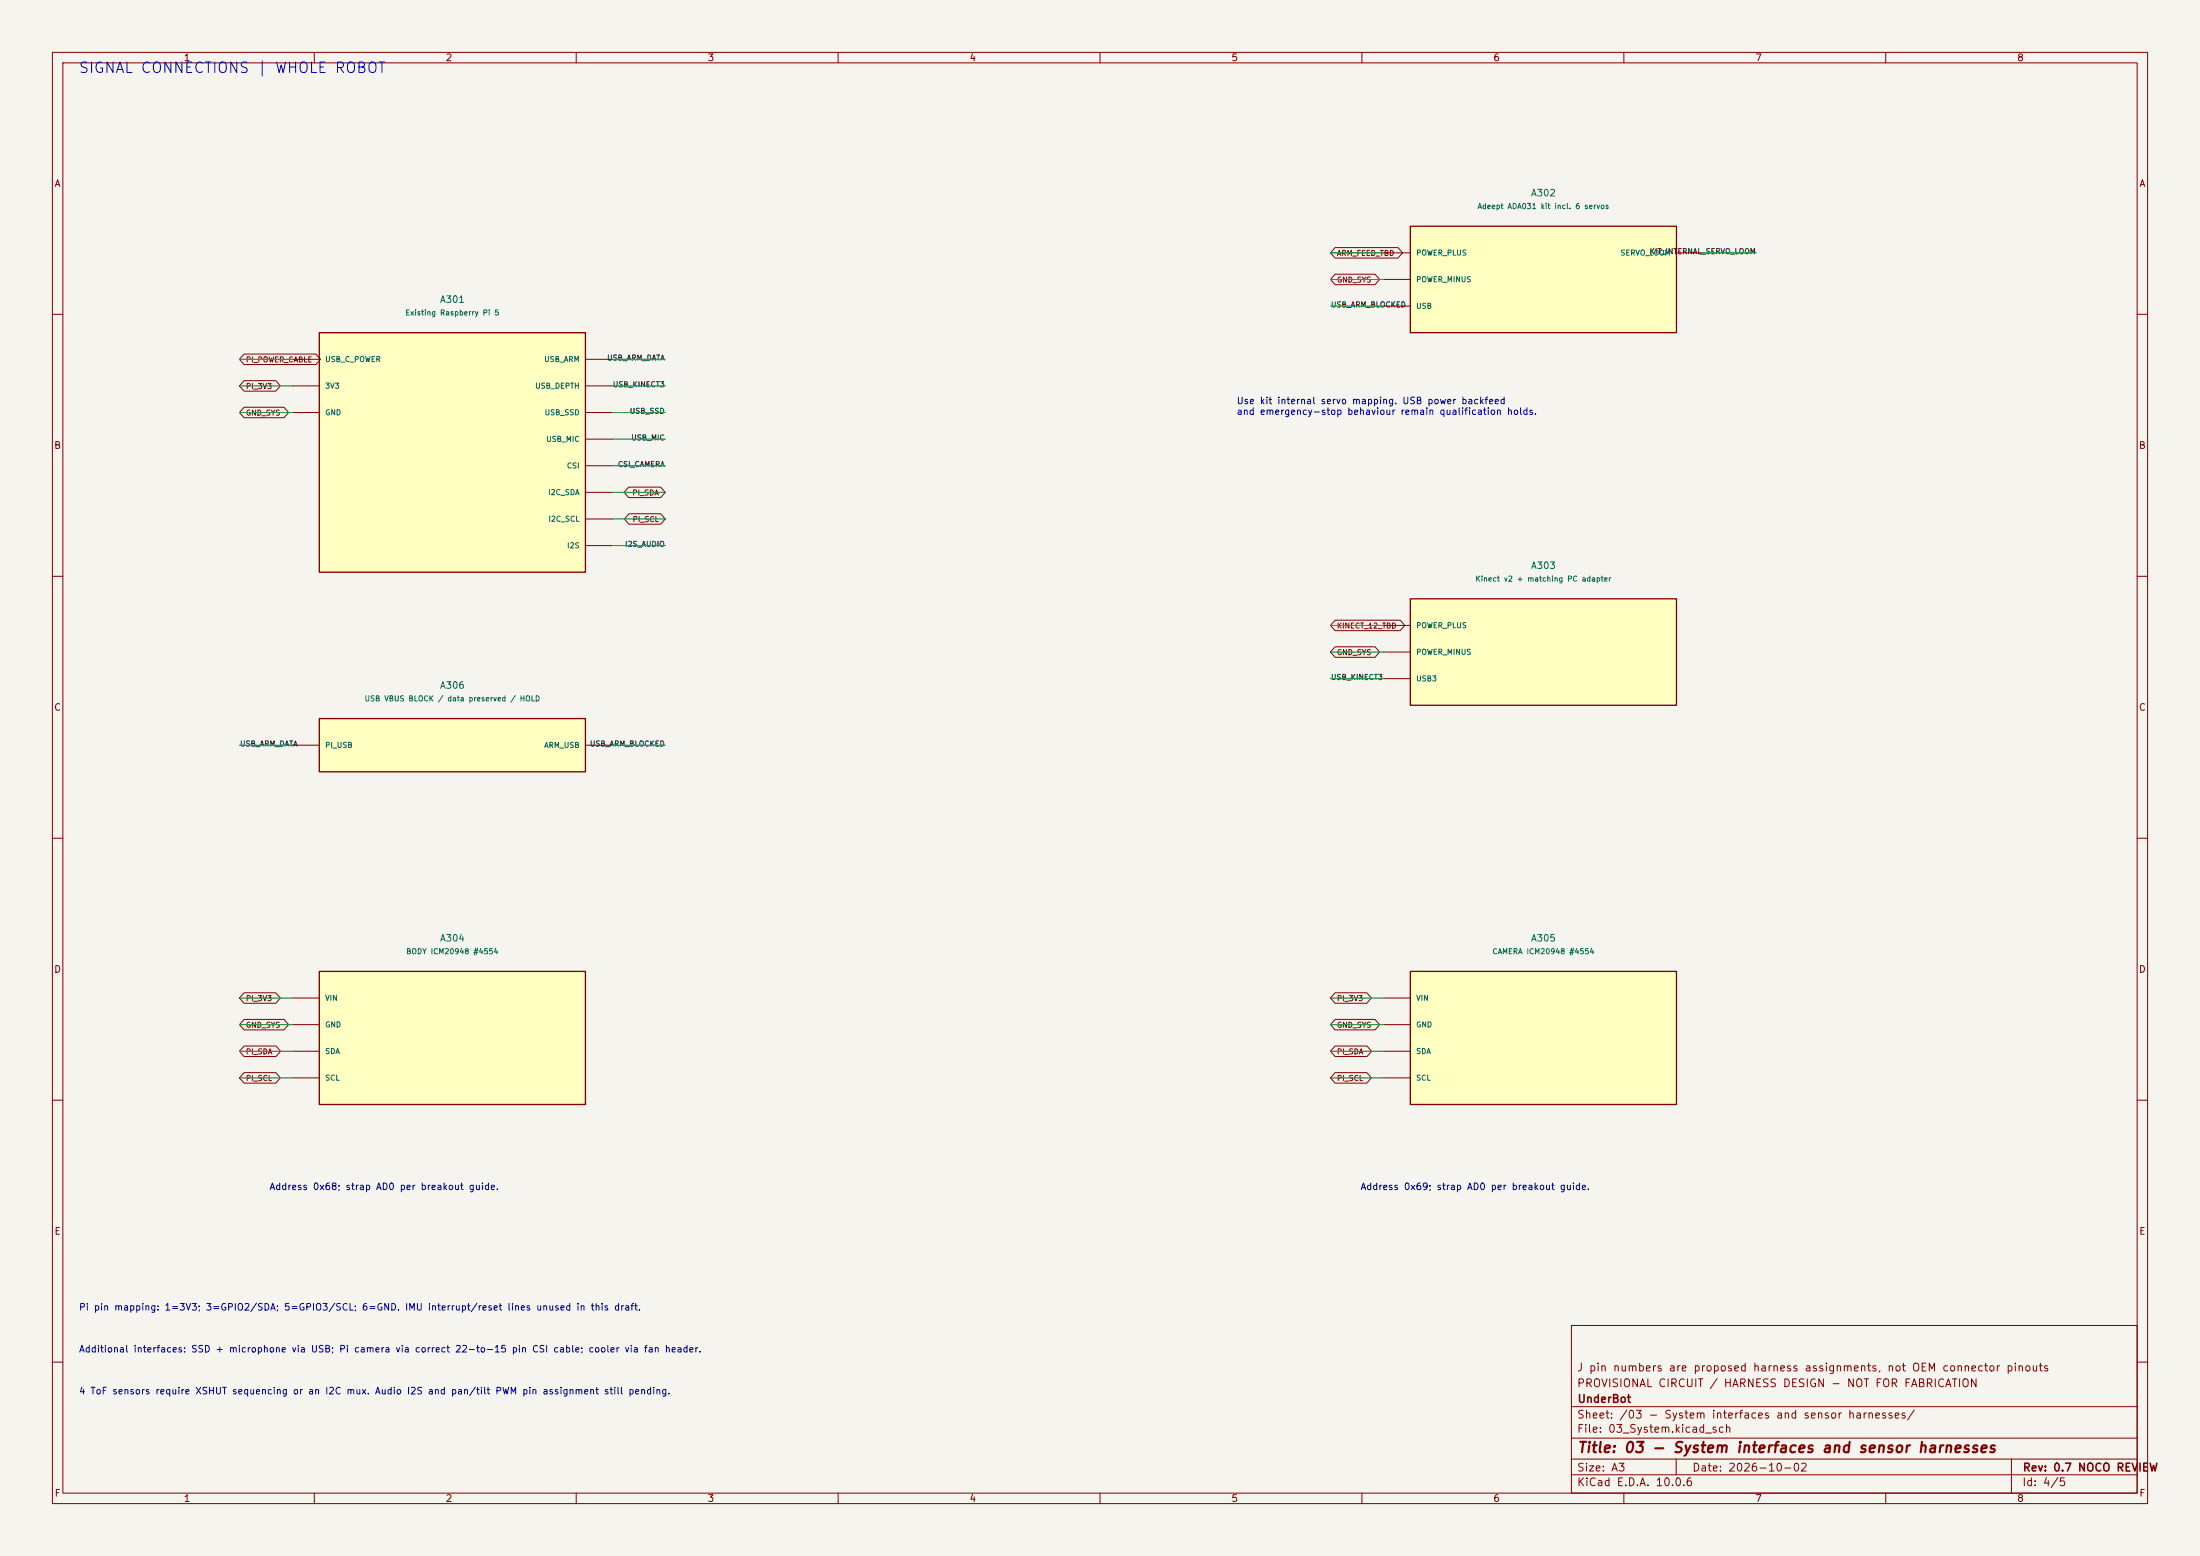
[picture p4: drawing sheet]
(kicad_sch (version 20250114) (generator "eeschema") (paper "A3")
    (title_block (title "03 - System interfaces and sensor harnesses") (date "2026-10-02") (rev "0.7 NOCO REVIEW") (company "UnderBot")
    (comment 1 "PROVISIONAL CIRCUIT / HARNESS DESIGN - NOT FOR FABRICATION")
    (comment 2 "J pin numbers are proposed harness assignments, not OEM connector pinouts"))
    (lib_symbols (symbol "UnderBot_Modules:Pi_ports" (pin_numbers hide) (pin_names (offset 1.016)) (in_bom yes) (on_board yes)
   (property "Reference" "A" (at 0 27.939999999999998 0) (effects (font (size 1.27 1.27))))
   (property "Value" "Pi_ports" (at 0 25.4 0) (effects (font (size 1 1))))
   (symbol "Pi_ports_0_1" (rectangle (start -25.4 22.86) (end 25.4 -22.86) (stroke (width 0.254) (type default)) (fill (type background))))
   (symbol "Pi_ports_1_1" (pin passive line (at -30.48 17.78 0) (length 5.08) (name "USB_C_POWER" (effects (font (size 1 1)))) (number "USB_C_POWER" (effects (font (size 1 1)))))(pin passive line (at -30.48 12.700000000000001 0) (length 5.08) (name "3V3" (effects (font (size 1 1)))) (number "3V3" (effects (font (size 1 1)))))(pin passive line (at -30.48 7.620000000000001 0) (length 5.08) (name "GND" (effects (font (size 1 1)))) (number "GND" (effects (font (size 1 1)))))(pin passive line (at 30.48 17.78 180) (length 5.08) (name "USB_ARM" (effects (font (size 1 1)))) (number "USB_ARM" (effects (font (size 1 1)))))(pin passive line (at 30.48 12.700000000000001 180) (length 5.08) (name "USB_DEPTH" (effects (font (size 1 1)))) (number "USB_DEPTH" (effects (font (size 1 1)))))(pin passive line (at 30.48 7.620000000000001 180) (length 5.08) (name "USB_SSD" (effects (font (size 1 1)))) (number "USB_SSD" (effects (font (size 1 1)))))(pin passive line (at 30.48 2.540000000000001 180) (length 5.08) (name "USB_MIC" (effects (font (size 1 1)))) (number "USB_MIC" (effects (font (size 1 1)))))(pin passive line (at 30.48 -2.539999999999999 180) (length 5.08) (name "CSI" (effects (font (size 1 1)))) (number "CSI" (effects (font (size 1 1)))))(pin passive line (at 30.48 -7.619999999999997 180) (length 5.08) (name "I2C_SDA" (effects (font (size 1 1)))) (number "I2C_SDA" (effects (font (size 1 1)))))(pin passive line (at 30.48 -12.7 180) (length 5.08) (name "I2C_SCL" (effects (font (size 1 1)))) (number "I2C_SCL" (effects (font (size 1 1)))))(pin passive line (at 30.48 -17.78 180) (length 5.08) (name "I2S" (effects (font (size 1 1)))) (number "I2S" (effects (font (size 1 1)))))))(symbol "UnderBot_Modules:Arm_kit" (pin_numbers hide) (pin_names (offset 1.016)) (in_bom yes) (on_board yes)
   (property "Reference" "A" (at 0 15.24 0) (effects (font (size 1.27 1.27))))
   (property "Value" "Arm_kit" (at 0 12.7 0) (effects (font (size 1 1))))
   (symbol "Arm_kit_0_1" (rectangle (start -25.4 10.16) (end 25.4 -10.16) (stroke (width 0.254) (type default)) (fill (type background))))
   (symbol "Arm_kit_1_1" (pin passive line (at -30.48 5.08 0) (length 5.08) (name "POWER_PLUS" (effects (font (size 1 1)))) (number "POWER_PLUS" (effects (font (size 1 1)))))(pin passive line (at -30.48 0.0 0) (length 5.08) (name "POWER_MINUS" (effects (font (size 1 1)))) (number "POWER_MINUS" (effects (font (size 1 1)))))(pin passive line (at -30.48 -5.08 0) (length 5.08) (name "USB" (effects (font (size 1 1)))) (number "USB" (effects (font (size 1 1)))))(pin passive line (at 30.48 5.08 180) (length 5.08) (name "SERVO_LOOM" (effects (font (size 1 1)))) (number "SERVO_LOOM" (effects (font (size 1 1)))))))(symbol "UnderBot_Modules:Depth_camera" (pin_numbers hide) (pin_names (offset 1.016)) (in_bom yes) (on_board yes)
   (property "Reference" "A" (at 0 15.24 0) (effects (font (size 1.27 1.27))))
   (property "Value" "Depth_camera" (at 0 12.7 0) (effects (font (size 1 1))))
   (symbol "Depth_camera_0_1" (rectangle (start -25.4 10.16) (end 25.4 -10.16) (stroke (width 0.254) (type default)) (fill (type background))))
   (symbol "Depth_camera_1_1" (pin passive line (at -30.48 5.08 0) (length 5.08) (name "POWER_PLUS" (effects (font (size 1 1)))) (number "POWER_PLUS" (effects (font (size 1 1)))))(pin passive line (at -30.48 0.0 0) (length 5.08) (name "POWER_MINUS" (effects (font (size 1 1)))) (number "POWER_MINUS" (effects (font (size 1 1)))))(pin passive line (at -30.48 -5.08 0) (length 5.08) (name "USB3" (effects (font (size 1 1)))) (number "USB3" (effects (font (size 1 1)))))))(symbol "UnderBot_Modules:USB_block" (pin_numbers hide) (pin_names (offset 1.016)) (in_bom yes) (on_board yes)
   (property "Reference" "A" (at 0 10.16 0) (effects (font (size 1.27 1.27))))
   (property "Value" "USB_block" (at 0 7.62 0) (effects (font (size 1 1))))
   (symbol "USB_block_0_1" (rectangle (start -25.4 5.08) (end 25.4 -5.08) (stroke (width 0.254) (type default)) (fill (type background))))
   (symbol "USB_block_1_1" (pin passive line (at -30.48 0.0 0) (length 5.08) (name "PI_USB" (effects (font (size 1 1)))) (number "PI_USB" (effects (font (size 1 1)))))(pin passive line (at 30.48 0.0 180) (length 5.08) (name "ARM_USB" (effects (font (size 1 1)))) (number "ARM_USB" (effects (font (size 1 1)))))))(symbol "UnderBot_Modules:A304_ports" (pin_numbers hide) (pin_names (offset 1.016)) (in_bom yes) (on_board yes)
   (property "Reference" "A" (at 0 17.78 0) (effects (font (size 1.27 1.27))))
   (property "Value" "A304_ports" (at 0 15.239999999999998 0) (effects (font (size 1 1))))
   (symbol "A304_ports_0_1" (rectangle (start -25.4 12.7) (end 25.4 -12.7) (stroke (width 0.254) (type default)) (fill (type background))))
   (symbol "A304_ports_1_1" (pin passive line (at -30.48 7.619999999999999 0) (length 5.08) (name "VIN" (effects (font (size 1 1)))) (number "VIN" (effects (font (size 1 1)))))(pin passive line (at -30.48 2.539999999999999 0) (length 5.08) (name "GND" (effects (font (size 1 1)))) (number "GND" (effects (font (size 1 1)))))(pin passive line (at -30.48 -2.540000000000001 0) (length 5.08) (name "SDA" (effects (font (size 1 1)))) (number "SDA" (effects (font (size 1 1)))))(pin passive line (at -30.48 -7.620000000000001 0) (length 5.08) (name "SCL" (effects (font (size 1 1)))) (number "SCL" (effects (font (size 1 1)))))))(symbol "UnderBot_Modules:A305_ports" (pin_numbers hide) (pin_names (offset 1.016)) (in_bom yes) (on_board yes)
   (property "Reference" "A" (at 0 17.78 0) (effects (font (size 1.27 1.27))))
   (property "Value" "A305_ports" (at 0 15.239999999999998 0) (effects (font (size 1 1))))
   (symbol "A305_ports_0_1" (rectangle (start -25.4 12.7) (end 25.4 -12.7) (stroke (width 0.254) (type default)) (fill (type background))))
   (symbol "A305_ports_1_1" (pin passive line (at -30.48 7.619999999999999 0) (length 5.08) (name "VIN" (effects (font (size 1 1)))) (number "VIN" (effects (font (size 1 1)))))(pin passive line (at -30.48 2.539999999999999 0) (length 5.08) (name "GND" (effects (font (size 1 1)))) (number "GND" (effects (font (size 1 1)))))(pin passive line (at -30.48 -2.540000000000001 0) (length 5.08) (name "SDA" (effects (font (size 1 1)))) (number "SDA" (effects (font (size 1 1)))))(pin passive line (at -30.48 -7.620000000000001 0) (length 5.08) (name "SCL" (effects (font (size 1 1)))) (number "SCL" (effects (font (size 1 1)))))))) (text "SIGNAL CONNECTIONS | WHOLE ROBOT" (at 15 12 0) (effects (font (size 2 2)) (justify left top)))(symbol (lib_id "UnderBot_Modules:Pi_ports") (at 86.36 86.36 0) (unit 1) (in_bom yes) (on_board yes) (dnp no) (property "Reference" "A301" (at 86.36 57.15 0) (effects (font (size 1.27 1.27)) )) (property "Value" "Existing Raspberry Pi 5" (at 86.36 59.69 0) (effects (font (size 1.0 1.0)) )) (property "Footprint" "" (at 86.36 86.36 0) (effects (font (size 1.27 1.27)) hide))(property "Assembly" "OFF-BOARD" (at 86.36 86.36 0) (effects (font (size 1 1)) hide)))(wire (pts (xy 55.88 68.58) (xy 45.72 68.58)) (stroke (width 0) (type default)))(global_label "PI_POWER_CABLE" (shape bidirectional) (at 45.72 68.58 0) (effects (font (size 1 1)) (justify left)))(wire (pts (xy 55.88 73.66) (xy 45.72 73.66)) (stroke (width 0) (type default)))(global_label "PI_3V3" (shape bidirectional) (at 45.72 73.66 0) (effects (font (size 1 1)) (justify left)))(wire (pts (xy 55.88 78.74) (xy 45.72 78.74)) (stroke (width 0) (type default)))(global_label "GND_SYS" (shape bidirectional) (at 45.72 78.74 0) (effects (font (size 1 1)) (justify left)))(wire (pts (xy 116.84 68.58) (xy 127.0 68.58)) (stroke (width 0) (type default)))(label "USB_ARM_DATA"  (at 127.0 68.58 180) (effects (font (size 1 1)) (justify right)))(wire (pts (xy 116.84 73.66) (xy 127.0 73.66)) (stroke (width 0) (type default)))(label "USB_KINECT3"  (at 127.0 73.66 180) (effects (font (size 1 1)) (justify right)))(wire (pts (xy 116.84 78.74) (xy 127.0 78.74)) (stroke (width 0) (type default)))(label "USB_SSD"  (at 127.0 78.74 180) (effects (font (size 1 1)) (justify right)))(wire (pts (xy 116.84 83.82) (xy 127.0 83.82)) (stroke (width 0) (type default)))(label "USB_MIC"  (at 127.0 83.82 180) (effects (font (size 1 1)) (justify right)))(wire (pts (xy 116.84 88.9) (xy 127.0 88.9)) (stroke (width 0) (type default)))(label "CSI_CAMERA"  (at 127.0 88.9 180) (effects (font (size 1 1)) (justify right)))(wire (pts (xy 116.84 93.98) (xy 127.0 93.98)) (stroke (width 0) (type default)))(global_label "PI_SDA" (shape bidirectional) (at 127.0 93.98 180) (effects (font (size 1 1)) (justify right)))(wire (pts (xy 116.84 99.06) (xy 127.0 99.06)) (stroke (width 0) (type default)))(global_label "PI_SCL" (shape bidirectional) (at 127.0 99.06 180) (effects (font (size 1 1)) (justify right)))(wire (pts (xy 116.84 104.14) (xy 127.0 104.14)) (stroke (width 0) (type default)))(label "I2S_AUDIO"  (at 127.0 104.14 180) (effects (font (size 1 1)) (justify right)))(symbol (lib_id "UnderBot_Modules:Arm_kit") (at 294.64 53.34 0) (unit 1) (in_bom yes) (on_board yes) (dnp no) (property "Reference" "A302" (at 294.64 36.83 0) (effects (font (size 1.27 1.27)) )) (property "Value" "Adeept ADA031 kit incl. 6 servos" (at 294.64 39.37 0) (effects (font (size 1.0 1.0)) )) (property "Footprint" "" (at 294.64 53.34 0) (effects (font (size 1.27 1.27)) hide))(property "Assembly" "OFF-BOARD" (at 294.64 53.34 0) (effects (font (size 1 1)) hide)))(wire (pts (xy 264.16 48.26) (xy 254.0 48.26)) (stroke (width 0) (type default)))(global_label "ARM_FEED_TBD" (shape bidirectional) (at 254.0 48.26 0) (effects (font (size 1 1)) (justify left)))(wire (pts (xy 264.16 53.34) (xy 254.0 53.34)) (stroke (width 0) (type default)))(global_label "GND_SYS" (shape bidirectional) (at 254.0 53.34 0) (effects (font (size 1 1)) (justify left)))(wire (pts (xy 264.16 58.42) (xy 254.0 58.42)) (stroke (width 0) (type default)))(label "USB_ARM_BLOCKED"  (at 254.0 58.42 0) (effects (font (size 1 1)) (justify left)))(wire (pts (xy 325.12 48.26) (xy 335.28 48.26)) (stroke (width 0) (type default)))(label "KIT_INTERNAL_SERVO_LOOM"  (at 335.28 48.26 180) (effects (font (size 1 1)) (justify right)))(text "Use kit internal servo mapping. USB power backfeed\nand emergency-stop behaviour remain qualification holds." (at 236 76 0) (effects (font (size 1.27 1.27)) (justify left top)))(symbol (lib_id "UnderBot_Modules:Depth_camera") (at 294.64 124.46 0) (unit 1) (in_bom yes) (on_board yes) (dnp no) (property "Reference" "A303" (at 294.64 107.94999999999999 0) (effects (font (size 1.27 1.27)) )) (property "Value" "Kinect v2 + matching PC adapter" (at 294.64 110.49 0) (effects (font (size 1.0 1.0)) )) (property "Footprint" "" (at 294.64 124.46 0) (effects (font (size 1.27 1.27)) hide))(property "Assembly" "OFF-BOARD" (at 294.64 124.46 0) (effects (font (size 1 1)) hide)))(wire (pts (xy 264.16 119.38) (xy 254.0 119.38)) (stroke (width 0) (type default)))(global_label "KINECT_12_TBD" (shape bidirectional) (at 254.0 119.38 0) (effects (font (size 1 1)) (justify left)))(wire (pts (xy 264.16 124.46) (xy 254.0 124.46)) (stroke (width 0) (type default)))(global_label "GND_SYS" (shape bidirectional) (at 254.0 124.46 0) (effects (font (size 1 1)) (justify left)))(wire (pts (xy 264.16 129.54) (xy 254.0 129.54)) (stroke (width 0) (type default)))(label "USB_KINECT3"  (at 254.0 129.54 0) (effects (font (size 1 1)) (justify left)))(symbol (lib_id "UnderBot_Modules:USB_block") (at 86.36 142.24 0) (unit 1) (in_bom yes) (on_board yes) (dnp no) (property "Reference" "A306" (at 86.36 130.81 0) (effects (font (size 1.27 1.27)) )) (property "Value" "USB VBUS BLOCK / data preserved / HOLD" (at 86.36 133.35 0) (effects (font (size 1.0 1.0)) )) (property "Footprint" "" (at 86.36 142.24 0) (effects (font (size 1.27 1.27)) hide))(property "Assembly" "OFF-BOARD" (at 86.36 142.24 0) (effects (font (size 1 1)) hide)))(wire (pts (xy 55.88 142.24) (xy 45.72 142.24)) (stroke (width 0) (type default)))(label "USB_ARM_DATA"  (at 45.72 142.24 0) (effects (font (size 1 1)) (justify left)))(wire (pts (xy 116.84 142.24) (xy 127.0 142.24)) (stroke (width 0) (type default)))(label "USB_ARM_BLOCKED"  (at 127.0 142.24 180) (effects (font (size 1 1)) (justify right)))(symbol (lib_id "UnderBot_Modules:A304_ports") (at 86.36 198.12 0) (unit 1) (in_bom yes) (on_board yes) (dnp no) (property "Reference" "A304" (at 86.36 179.07 0) (effects (font (size 1.27 1.27)) )) (property "Value" "BODY ICM20948 #4554" (at 86.36 181.60999999999999 0) (effects (font (size 1.0 1.0)) )) (property "Footprint" "" (at 86.36 198.12 0) (effects (font (size 1.27 1.27)) hide))(property "Assembly" "OFF-BOARD" (at 86.36 198.12 0) (effects (font (size 1 1)) hide)))(wire (pts (xy 55.88 190.5) (xy 45.72 190.5)) (stroke (width 0) (type default)))(global_label "PI_3V3" (shape bidirectional) (at 45.72 190.5 0) (effects (font (size 1 1)) (justify left)))(wire (pts (xy 55.88 195.58) (xy 45.72 195.58)) (stroke (width 0) (type default)))(global_label "GND_SYS" (shape bidirectional) (at 45.72 195.58 0) (effects (font (size 1 1)) (justify left)))(wire (pts (xy 55.88 200.66) (xy 45.72 200.66)) (stroke (width 0) (type default)))(global_label "PI_SDA" (shape bidirectional) (at 45.72 200.66 0) (effects (font (size 1 1)) (justify left)))(wire (pts (xy 55.88 205.74) (xy 45.72 205.74)) (stroke (width 0) (type default)))(global_label "PI_SCL" (shape bidirectional) (at 45.72 205.74 0) (effects (font (size 1 1)) (justify left)))(text "Address 0x68; strap AD0 per breakout guide." (at 51.36 226 0) (effects (font (size 1.27 1.27)) (justify left top)))(symbol (lib_id "UnderBot_Modules:A305_ports") (at 294.64 198.12 0) (unit 1) (in_bom yes) (on_board yes) (dnp no) (property "Reference" "A305" (at 294.64 179.07 0) (effects (font (size 1.27 1.27)) )) (property "Value" "CAMERA ICM20948 #4554" (at 294.64 181.60999999999999 0) (effects (font (size 1.0 1.0)) )) (property "Footprint" "" (at 294.64 198.12 0) (effects (font (size 1.27 1.27)) hide))(property "Assembly" "OFF-BOARD" (at 294.64 198.12 0) (effects (font (size 1 1)) hide)))(wire (pts (xy 264.16 190.5) (xy 254.0 190.5)) (stroke (width 0) (type default)))(global_label "PI_3V3" (shape bidirectional) (at 254.0 190.5 0) (effects (font (size 1 1)) (justify left)))(wire (pts (xy 264.16 195.58) (xy 254.0 195.58)) (stroke (width 0) (type default)))(global_label "GND_SYS" (shape bidirectional) (at 254.0 195.58 0) (effects (font (size 1 1)) (justify left)))(wire (pts (xy 264.16 200.66) (xy 254.0 200.66)) (stroke (width 0) (type default)))(global_label "PI_SDA" (shape bidirectional) (at 254.0 200.66 0) (effects (font (size 1 1)) (justify left)))(wire (pts (xy 264.16 205.74) (xy 254.0 205.74)) (stroke (width 0) (type default)))(global_label "PI_SCL" (shape bidirectional) (at 254.0 205.74 0) (effects (font (size 1 1)) (justify left)))(text "Address 0x69; strap AD0 per breakout guide." (at 259.64 226 0) (effects (font (size 1.27 1.27)) (justify left top)))(text "Pi pin mapping: 1=3V3; 3=GPIO2/SDA; 5=GPIO3/SCL; 6=GND. IMU interrupt/reset lines unused in this draft." (at 15 249 0) (effects (font (size 1.27 1.27)) (justify left top)))(text "Additional interfaces: SSD + microphone via USB; Pi camera via correct 22-to-15 pin CSI cable; cooler via fan header." (at 15 257 0) (effects (font (size 1.27 1.27)) (justify left top)))(text "4 ToF sensors require XSHUT sequencing or an I2C mux. Audio I2S and pan/tilt PWM pin assignment still pending." (at 15 265 0) (effects (font (size 1.27 1.27)) (justify left top))) (embedded_fonts no))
